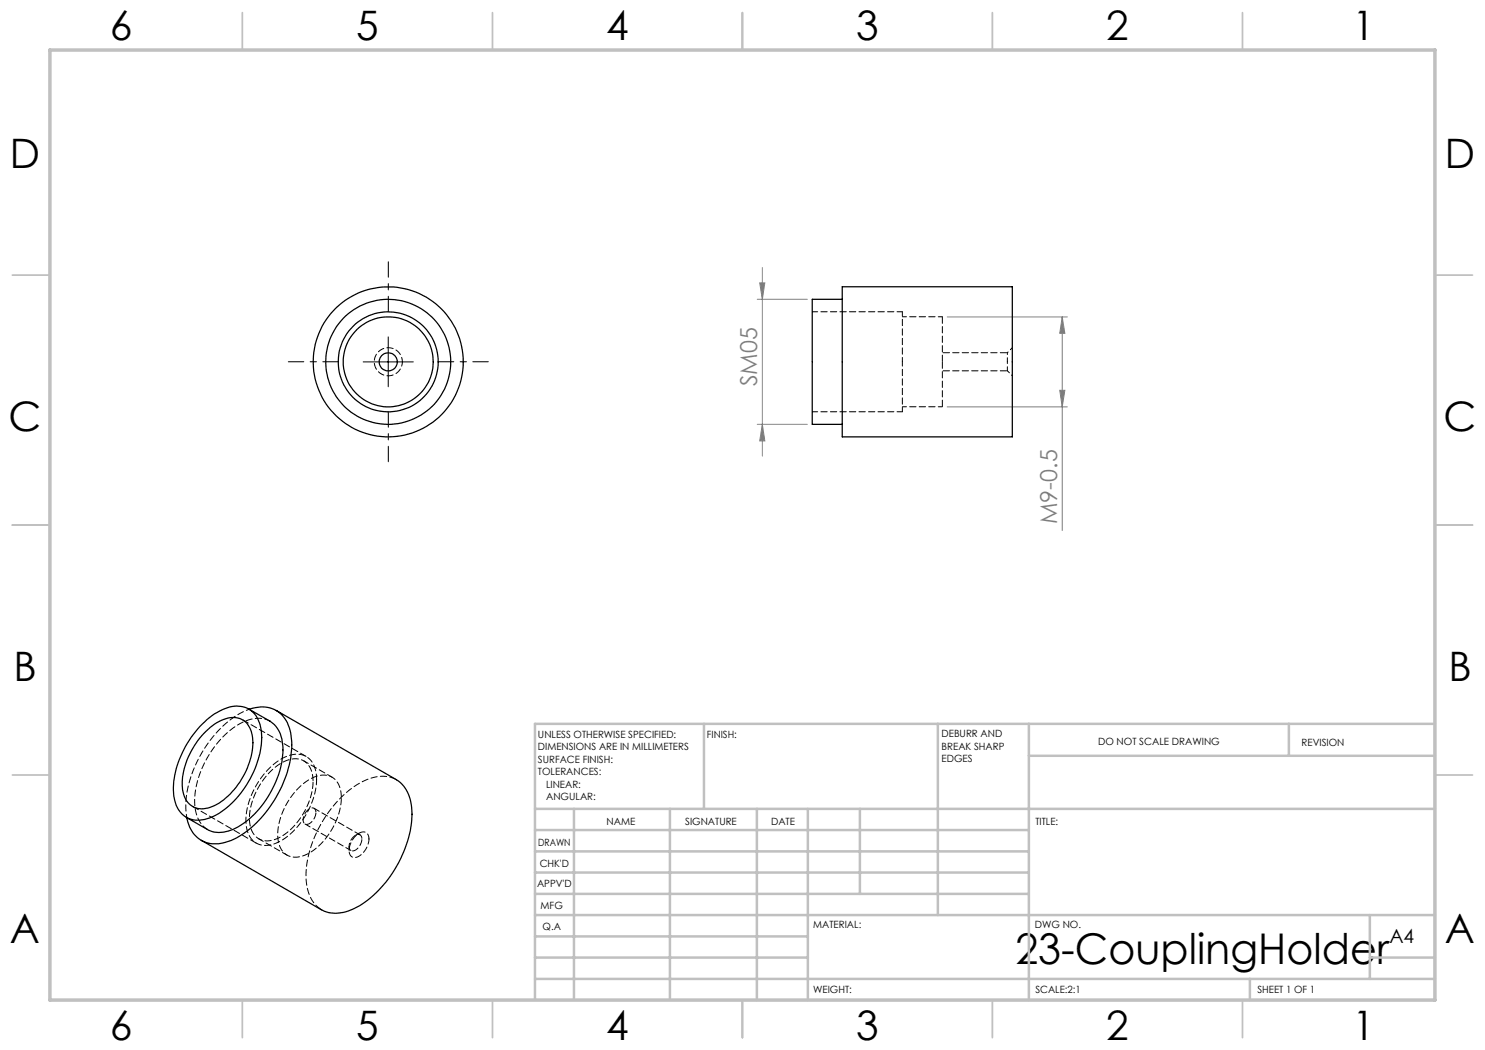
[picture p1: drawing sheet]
<svg xmlns="http://www.w3.org/2000/svg" width="297mm" height="210mm" viewBox="0 0 297 210" stroke-linecap="round" stroke-linejoin="round" font-family="sans-serif">
<path d="M151.4 59.9h10.1M151.9 56.6h1.1l-.5 3.3zM152.5 53.5v37.7M189.4 63.4h24.1M211.9 78.1h1.1l-.6 3.3zM212.4 63.4l.6 3.3h-1.1zM212.4 63.4v42.7M151.4 84.9h10.1M152.5 84.9l.5 3.3h-1.1zM189.4 81.4h24.1" fill="none" stroke="#808080" stroke-width=".2"/>
<path d="M67.7 72.4h-10M77.7 62.4v-10M87.7 72.4h10M77.7 82.4v10" fill="none" stroke="#000" stroke-width=".2" stroke-dasharray="15.2 1.3 1.3 1.3" stroke-dashoffset="12.1"/>
<path d="M72.6 72.4h10.1M77.6 67.4v10" fill="none" stroke="#000" stroke-width=".2"/>
<g fill="none" stroke="#c0c0c0" stroke-width=".35">
<path d="M48.5 2.5v7.5M98.5 2.5v7.5M148.5 2.5v7.5M198.5 2.5v7.5M248.5 2.5v7.5M2.5 55h7.5M287 55h7.5M2.5 105h7.5M287 105h7.5M2.5 155h7.5M287 155h7.5M48.5 200v7.5"/>
<path d="M98.5 200v7.5M148.5 200v7.5M198.5 200v7.5M248.5 200v7.5"/>
</g>
<g fill="none" stroke="#c0c0c0" stroke-width=".5">
<path d="M140.8 144.8v17M187.6 144.8v38.2M205.8 144.8v55.2M205.8 151.2h81.2M257.8 144.8v6.4M287 144.8h-180v55.2M107 161.8h180M107 178.8h98.8M107 174.5h98.8M107 170.3h98.8M107 166h98.8M114.8 161.8v38.2"/>
<path d="M134 161.8v38.2M151.4 161.8v38.2M161.6 161.8v38.2M172 161.8v17M107 195.8h180M107 191.5h54.6M107 187.3h54.6M107 183h180M250 195.8v4.2M274 191.5h13M274 183v12.8"/>
</g>
<path d="M10 10h277v190h-277z" fill="none" stroke="#c0c0c0" stroke-width=".7"/>
<path d="M151.9 56.6h1.1l-.5 3.3zM152.5 84.9l.5 3.3h-1.1zM212.4 63.4l.6 3.3h-1.1zM211.9 78.1h1.1l-.6 3.3z" fill="#808080"/>
<g fill="none" stroke="#000" stroke-width=".25">
<path d="M168.5 57.4h34v30h-34zM168.5 59.9h-6v25h6M40 145.3a11.9 11.9 0 0 1 7.3-4.1 4.9 4.9 0 0 1 4.9 4.7 18 18 0 0 1-4 12.7 13.3 13.3 0 0 1-7.8 5.4 4.7 4.7 0 0 1-5.5-4.3 17.2 17.2 0 0 1 3.8-12.8zM41.2 146.3a7.5 7.5 0 0 1 6.4-2.7 4.3 4.3 0 0 1 3 4.5 15.3 15.3 0 0 1-7.7 13 4.2 4.2 0 0 1-5.5-.8 8.8 8.8 0 0 1-.2-7.8 16.9 16.9 0 0 1 4-6.2zM49.7 141.8l4.3 2.4a6.2 6.2 0 0 1 2.6 5.8 19.4 19.4 0 0 1-9.5 15.6 6 6 0 0 1-5.6 .3l-4.2-2.4M49.8 141.9a5.8 5.8 0 0 1 7.7 2.6 14.4 14.4 0 0 1-.3 10.6 22.5 22.5 0 0 1-11 13 6.3 6.3 0 0 1-6.9-.8 6.8 6.8 0 0 1-1.9-3.8M55.2 142.1l24.1 13.9a7.6 7.6 0 0 1 3.1 6.8 23.3 23.3 0 0 1-11 18.6 7.3 7.3 0 0 1-7.1 .6l-24-13.9"/>
<circle cx="77.6" cy="72.4" r="10"/>
<circle cx="77.6" cy="72.4" r="1.81"/>
<circle cx="77.6" cy="72.4" r="12.5"/>
<circle cx="77.6" cy="72.4" r="9"/>
<circle cx="77.6" cy="72.4" r="15"/>
</g>
<path d="M80.5 72.4a2.81 2.81 0 0 0-4.1-2.5 2.81 2.81 0 0 0-.3 4.8 2.81 2.81 0 0 0 4.4-2v-.3M180.5 72.4v-10M188.5 63.4h-8M180.5 82.4v-10M180.5 81.4h8M69.8 169.3v.8M71.8 166.6l-.7 .5" fill="none" stroke="#000" stroke-width=".2" stroke-dasharray="1.3 .6" stroke-dashoffset=".4"/>
<path d="M188.5 72.4v-9M188.5 74.2h13M201.5 70.5h-13M188.5 81.4v-9M63.2 162.5a2.32 2.32 0 0 1-2.1 2.3 1.57 1.57 0 0 1 0-2.3 1.34 1.34 0 0 1 1.9-.7l.2 .7M72.4 167.8a2.32 2.32 0 0 1-2.1 2.4 1.57 1.57 0 0 1 0-2.4 1.34 1.34 0 0 1 1.9-.7l.2 .7" fill="none" stroke="#000" stroke-width=".2" stroke-dasharray="1.3 .6" stroke-dashoffset="-.1"/>
<path d="M201.5 72.4v1.8M201.5 70.5v1.9" fill="none" stroke="#000" stroke-width=".2" stroke-dasharray="1.3 .6" stroke-dashoffset=".9"/>
<path d="M180.5 62.4h-18M162.5 82.4h18M63.3 155.9a4.6 4.6 0 0 0-2.9-5 7 7 0 0 0-6 2.3 15.2 15.2 0 0 0-5.1 12.1 4 4 0 0 0 5.9 3.3 15.2 15.2 0 0 0 8.1-12.7M66.4 155.4l-5.7-3.2M51.7 167.8l5.7 3.2M73.8 167.8a1.26 1.26 0 0 0-.7-1.4 1.26 1.26 0 0 0-1.5 .4 3.8 3.8 0 0 0-1.6 4.2 1.39 1.39 0 0 0 2.3-.1 4.5 4.5 0 0 0 1.5-3.1" fill="none" stroke="#000" stroke-width=".2" stroke-dasharray="1.3 .6" stroke-dashoffset=".2"/>
<path d="M201.5 74.2l1 1M202.5 69.5l-1 1" fill="none" stroke="#000" stroke-width=".2" stroke-dasharray="1.3 .6" stroke-dashoffset=".7"/>
<path d="M54 144.2a6.2 6.2 0 0 0-6.4 .7 19.3 19.3 0 0 0-8.6 16.1 5.9 5.9 0 0 0 2.5 4.9M61 164.8l9.2 5.3M72 167l-9.2-5.3" fill="none" stroke="#000" stroke-width=".2" stroke-dasharray="1.3 .6" stroke-dashoffset=".1"/>
<path d="M49.9 141.8a20.6 20.6 0 0 0-10.6 10.7 18.5 18.5 0 0 0-1.9 11" fill="none" stroke="#000" stroke-width=".2" stroke-dasharray="1.3 .6" stroke-dashoffset=".6"/>
<path d="M62.6 156.3a4 4 0 0 0-2.9-4.5 7.8 7.8 0 0 0-6.5 3.5 12.5 12.5 0 0 0-3.1 10.1 3.5 3.5 0 0 0 5.1 2.4 13.7 13.7 0 0 0 7.4-11.5M68.3 159.6a4 4 0 0 0-3-4.5 7.8 7.8 0 0 0-6.5 3.4 12.5 12.5 0 0 0-3 10.2 3.5 3.5 0 0 0 5 2.4 13.7 13.7 0 0 0 7.5-11.5M79.3 156a7.3 7.3 0 0 0-7.4 .6 23.3 23.3 0 0 0-10.7 18.8 7.4 7.4 0 0 0 3.1 6.5" fill="none" stroke="#000" stroke-width=".2" stroke-dasharray="1.3 .6" stroke-dashoffset="-.2"/>
<path d="M61.2 151.3l-12.7-7.3M38.5 161.3l12.7 7.3" fill="none" stroke="#000" stroke-width=".2" stroke-dasharray="1.3 .6"/>
<text font-size="8.5" x="203.1" y="192.7">23-CouplingHolder</text>
<g font-size="8.1">
<text x="22" y="8">6</text>
<text x="71.2" y="8">5</text>
<text x="121.2" y="8">4</text>
<text x="171.3" y="8">3</text>
<text x="221.3" y="8">2</text>
<text x="270.5" y="8">1</text>
<text x="2" y="33.6">D</text>
<text x="289" y="33.6">D</text>
<text x="1.7" y="86.1">C</text>
<text x="288.7" y="86.1">C</text>
<text x="2.7" y="136.1">B</text>
<text x="289.7" y="136.1">B</text>
<text x="2" y="188.6">A</text>
<text x="289" y="188.6">A</text>
<text x="22" y="208">6</text>
<text x="71.2" y="208">5</text>
<text x="121.2" y="208">4</text>
<text x="171.3" y="208">3</text>
<text x="221.3" y="208">2</text>
<text x="270.5" y="208">1</text>
</g>
<g font-size="4.7" fill="#808080">
<text x="151.5" y="77.3" transform="rotate(-90 151.5 77.3)">SM05</text>
<text x="211.5" y="104.8" transform="rotate(-90 211.5 104.8)">M9-0.5</text>
</g>
<text font-size="3.9" x="277.9" y="188.5">A4</text>
<g font-size="2">
<text x="107.6" y="147.6">UNLESS OTHERWISE SPECIFIED:</text>
<text x="141.4" y="147.6">FINISH:</text>
<text x="188.3" y="147.5">DEBURR AND</text>
<text x="188.3" y="150">BREAK SHARP</text>
<text x="219.6" y="149">DO NOT SCALE DRAWING</text>
<text x="260.3" y="149.2">REVISION</text>
<text x="107.6" y="150.1">DIMENSIONS ARE IN MILLIMETERS</text>
<text x="107.6" y="152.6">SURFACE FINISH:</text>
<text x="107.6" y="155.1">TOLERANCES:</text>
<text x="188.3" y="152.5">EDGES</text>
<text x="109.2" y="157.6">LINEAR:</text>
<text x="109.2" y="160.1">ANGULAR:</text>
<text x="121.3" y="165">NAME</text>
<text x="137" y="164.9">SIGNATURE</text>
<text x="154.2" y="164.9">DATE</text>
<text x="207.1" y="164.9">TITLE:</text>
<text x="107.6" y="169.1">DRAWN</text>
<text x="107.9" y="173.3">CHK'D</text>
<text x="107.4" y="177.4">APPV'D</text>
<text x="108.1" y="181.8">MFG</text>
<text x="108.5" y="186">Q.A</text>
<text x="162.6" y="185.5">MATERIAL:</text>
<text x="207" y="185.5">DWG NO.</text>
<text x="162.6" y="198.5">WEIGHT:</text>
<text x="207.1" y="198.6">SCALE:2:1</text>
<text x="251.5" y="198.6">SHEET 1 OF 1</text>
</g>
</svg>
